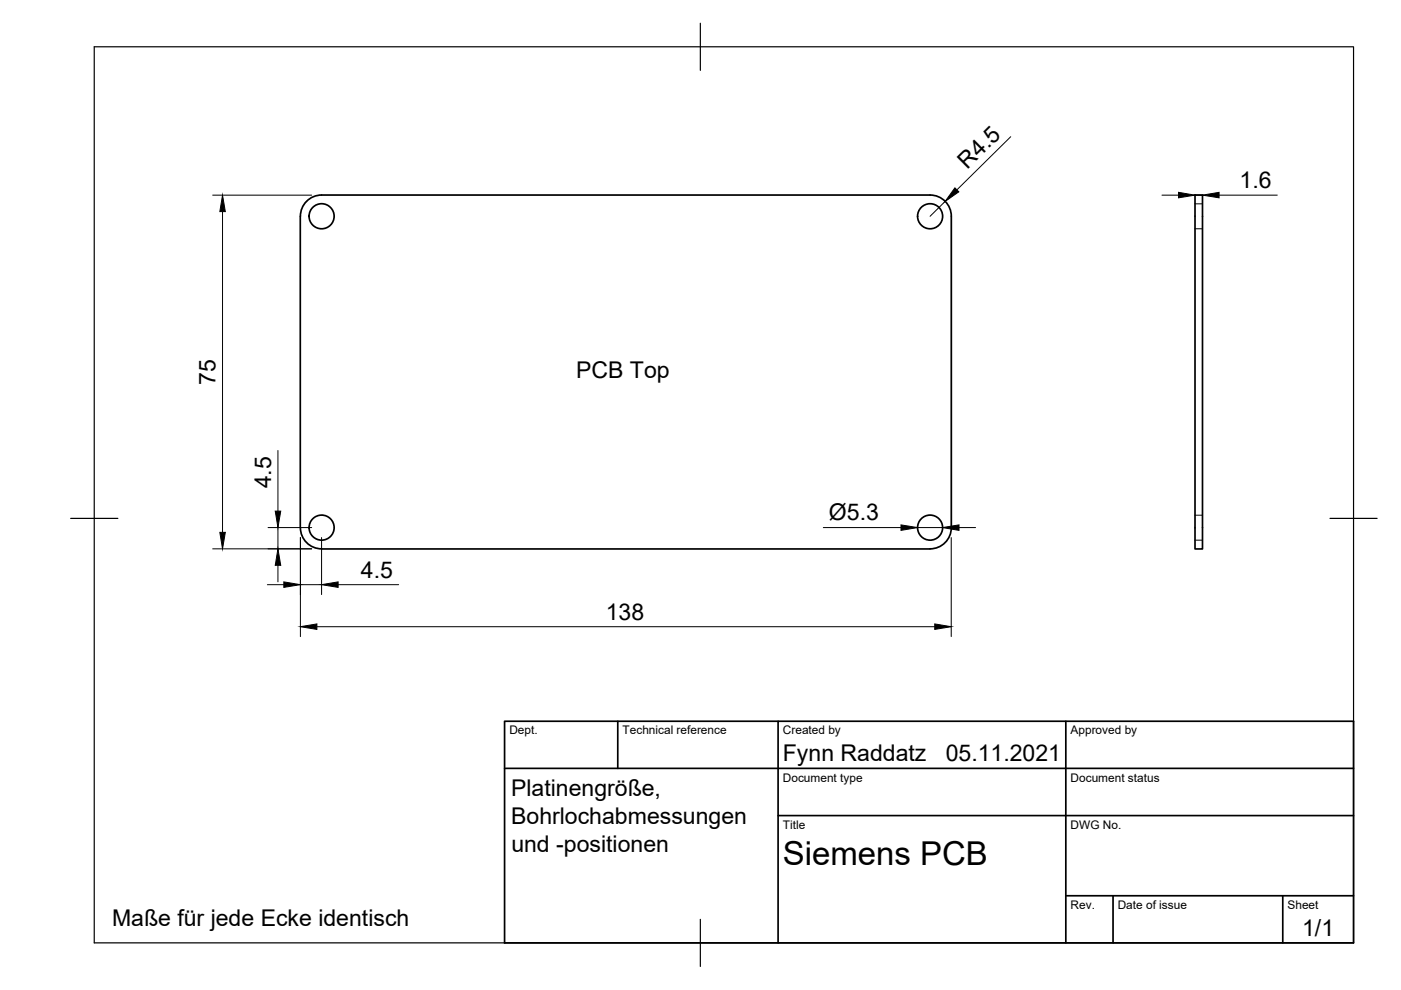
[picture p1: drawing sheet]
<svg xmlns="http://www.w3.org/2000/svg" width="297mm" height="210mm" viewBox="0 0 297 210" stroke-linecap="round" stroke-linejoin="round" font-family="sans-serif">
<!-- layer: Sichtbar -->
<g fill="none" stroke="#000" stroke-width=".36">
<path d="M63.7 45.9v66M63.7 45.9a4.5 4.5 0 0 1 4.5-4.5h129a4.5 4.5 0 0 1 4.5 4.5v66a4.5 4.5 0 0 1-4.5 4.5M253.4 41.4h1.6v75h-1.6zM63.7 111.9a4.5 4.5 0 0 0 4.5 4.5M68.2 116.4h129"/>
<circle cx="68.2" cy="45.9" r="2.66"/>
<circle cx="197.2" cy="45.9" r="2.66"/>
<circle cx="68.2" cy="111.9" r="2.66"/>
<circle cx="197.2" cy="111.9" r="2.66"/>
</g>
<!-- layer: Verdeckt -->
<path d="M253.4 43.2h1.6M253.4 48.5h1.6M253.4 109.2h1.6M253.4 114.5h1.6" fill="none" stroke="#000" stroke-width=".21"/>
<!-- layer: Border -->
<path d="M20 9.9h267v190h-267zM148.5 4.9v10M15 109.9h10M282 109.9h10M148.5 194.9v10" fill="none" stroke="#000" stroke-width=".25"/>
<!-- layer: TitleBlock -->
<path d="M107 152.9h180v47h-180zM131 152.9v10M165 152.9v47M226 152.9v47M107 162.9h180M165 172.9h122M226 189.9h61M236 189.9v10M272 189.9v10" fill="none" stroke="#000" stroke-width=".36"/>
<!-- layer: Dimensions -->
<g fill="none" stroke="#000" stroke-width=".21">
<path d="M214.3 29l-11.4 11.3M45.1 41.4h21M47.2 44.9v68M200.4 42.7l-3.2 3.2M246.4 41.4h3.5M253.4 41.4h1.6M258.5 41.4h12.3M58.9 95.5v12.9M45.1 116.4h21M56.8 111.9h9.3M58.9 111.9v4.5M58.9 119.9v3.5"/>
<path d="M63.7 114v21M68.2 114v12.1M174.6 111.9h16.4M194.5 111.9h5.3M201.7 114v21M203.3 111.9h3.5M56.7 124h3.5M63.7 124h4.5M67.2 132.9h131M71.7 124h12.8"/>
</g>
<g fill="#000" stroke="#000" stroke-width=".21">
<path d="M202.5 39.8l.8 .9-2.9 2zM47.2 41.4l.6 3.5h-1.2zM249.9 40.8l3.5 .6-3.5 .5zM255 41.4l3.5-.6v1.1zM46.6 112.9h1.2l-.6 3.5zM58.9 116.4l.6 3.5h-1.1zM58.4 108.4h1.1l-.6 3.5zM191 111.3l3.5 .6-3.5 .6zM199.8 111.9l3.5-.6v1.2zM60.2 123.4l3.5 .6-3.5 .5zM63.7 132.9l3.5-.6v1.1zM68.2 124l3.5-.6v1.1z"/>
<path d="M198.2 132.3l3.5 .6-3.5 .5z"/>
</g>
<text font-size="7" x="166" y="183.4">Siemens PCB</text>
<g font-size="4.9">
<text x="205.1" y="36" transform="rotate(-45 205.1 36)">R4.5</text>
<text x="262.8" y="39.9">1.6</text>
<text x="45.7" y="81.6" transform="rotate(-90 45.7 81.6)">75</text>
<text x="122.2" y="80.2">PCB Top</text>
<text x="57.5" y="103.5" transform="rotate(-90 57.5 103.5)">4.5</text>
<text x="175.7" y="110.3">Ø5.3</text>
<text x="76.5" y="122.5">4.5</text>
<text x="128.4" y="131.4">138</text>
<text x="166" y="161.4">Fynn Raddatz</text>
<text x="200.5" y="161.4">05.11.2021</text>
<text x="108.4" y="168.9">Platinengröße,</text>
<text x="108.4" y="174.7">Bohrlochabmessungen</text>
<text x="108.4" y="180.5">und -positionen</text>
<text x="23.7" y="196.2">Maße für jede Ecke identisch</text>
<text x="276.1" y="198.6">1/1</text>
</g>
<g font-size="2.5">
<text x="108" y="155.7">Dept.</text>
<text x="132" y="155.7">Technical reference</text>
<text x="166" y="155.7">Created by</text>
<text x="227" y="155.7">Approved by</text>
<text x="166" y="165.7">Document type</text>
<text x="227" y="165.7">Document status</text>
<text x="166" y="175.7">Title</text>
<text x="227" y="175.7">DWG No.</text>
<text x="227" y="192.7">Rev.</text>
<text x="237" y="192.7">Date of issue</text>
<text x="273" y="192.7">Sheet</text>
</g>
</svg>
